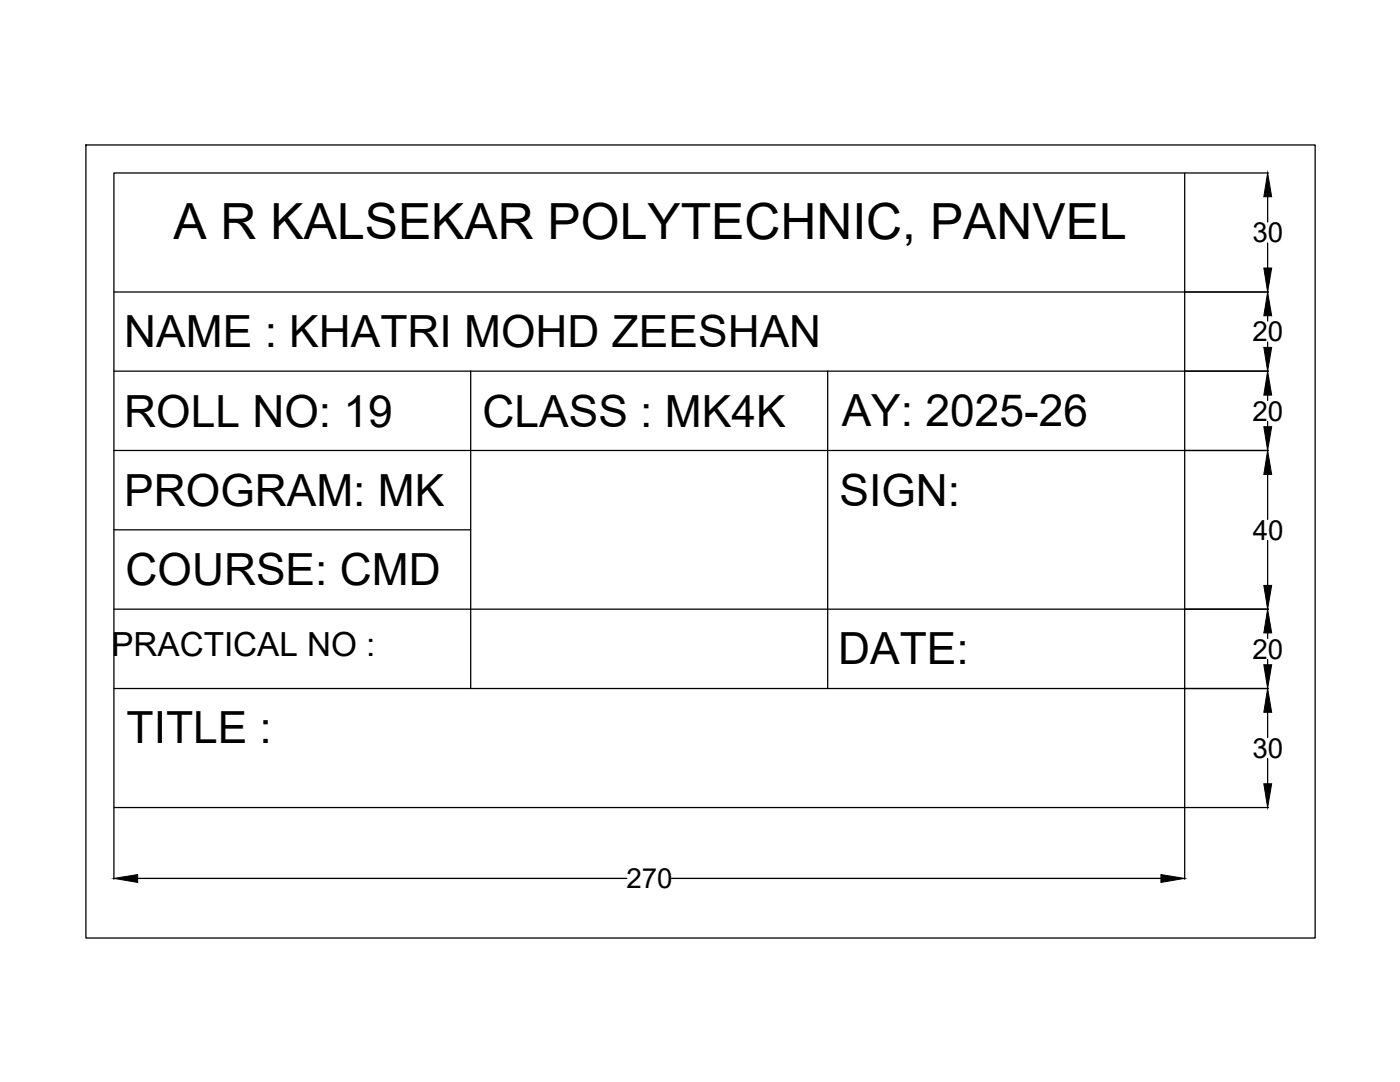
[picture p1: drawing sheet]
<svg xmlns="http://www.w3.org/2000/svg" width="279mm" height="216mm" viewBox="0 0 279 216" stroke-linecap="round" stroke-linejoin="round" font-family="sans-serif">
<!-- layer: 0 -->
<g fill="none" stroke="#000" stroke-width=".25">
<path d="M17.1 28.9h245.4v158.3h-245.4zM22.7 34.5h213.7v126.6h-213.7zM236.5 34.5h16.7M253 39.3v5M22.7 58.3h230.5M253 48.5v5M22.7 74.1h230.5M93.9 74.1v63.3M165.2 74.1v63.3M253 63v1.1M253 68.3v1M253 78.8v1.1"/>
<path d="M22.7 89.9h230.5M253 84.1v1M253 94.7v8.9M22.7 105.7h71.2M253 107.8v9M22.7 121.6h230.5M22.7 137.4h230.5M253 126.3v1.1M253 131.6v1M253 142.1v5.1M253 151.4v5M22.7 161.2v14.2"/>
<path d="M27.5 175.3h97.6M134 175.3h97.7M236.4 161.2v14.2M236.5 161.1h16.7"/>
</g>
<g fill="#000" stroke="#000" stroke-width=".2">
<path d="M253 34.5l.8 4.8h-1.6zM252.2 53.5h1.6l-.8 4.8zM253 58.3l.8 4.7h-1.6zM252.2 69.3h1.6l-.8 4.8zM253 74.1l.8 4.7h-1.6zM252.2 85.1h1.6l-.8 4.8zM253 89.9l.8 4.8h-1.6zM252.2 116.8h1.6l-.8 4.8zM253 121.6l.8 4.7h-1.6zM252.2 132.6h1.6l-.8 4.8zM253 137.4l.8 4.7h-1.6zM252.2 156.4h1.6l-.8 4.7z"/>
<path d="M22.7 175.3l4.8-.8v1.6zM231.7 174.5l4.7 .8-4.7 .8z"/>
</g>
<text font-size="10" x="34.6" y="47.8">A R KALSEKAR POLYTECHNIC, PANVEL</text>
<g font-size="8.8">
<text x="24.8" y="69.3">NAME : KHATRI MOHD ZEESHAN</text>
<text x="24.8" y="85.1">ROLL NO: 19</text>
<text x="96.3" y="85.1">CLASS : MK4K</text>
<text x="168" y="85.1">AY: 2025-26</text>
<text x="24.8" y="101">PROGRAM: MK</text>
<text x="167.6" y="101">SIGN:</text>
<text x="25.1" y="116.8">COURSE: CMD</text>
<text x="167.3" y="132.5">DATE:</text>
<text x="25.3" y="148.4">TITLE :</text>
</g>
<text font-size="6.6" x="22.2" y="131">PRACTICAL NO :</text>
<g font-size="5.5">
<text x="249.9" y="48.3">30</text>
<text x="250" y="68.1">20</text>
<text x="250" y="83.9">20</text>
<text x="250" y="107.7">40</text>
<text x="250" y="131.4">20</text>
<text x="249.9" y="151.2">30</text>
<text x="125" y="177.2">270</text>
</g>
</svg>
